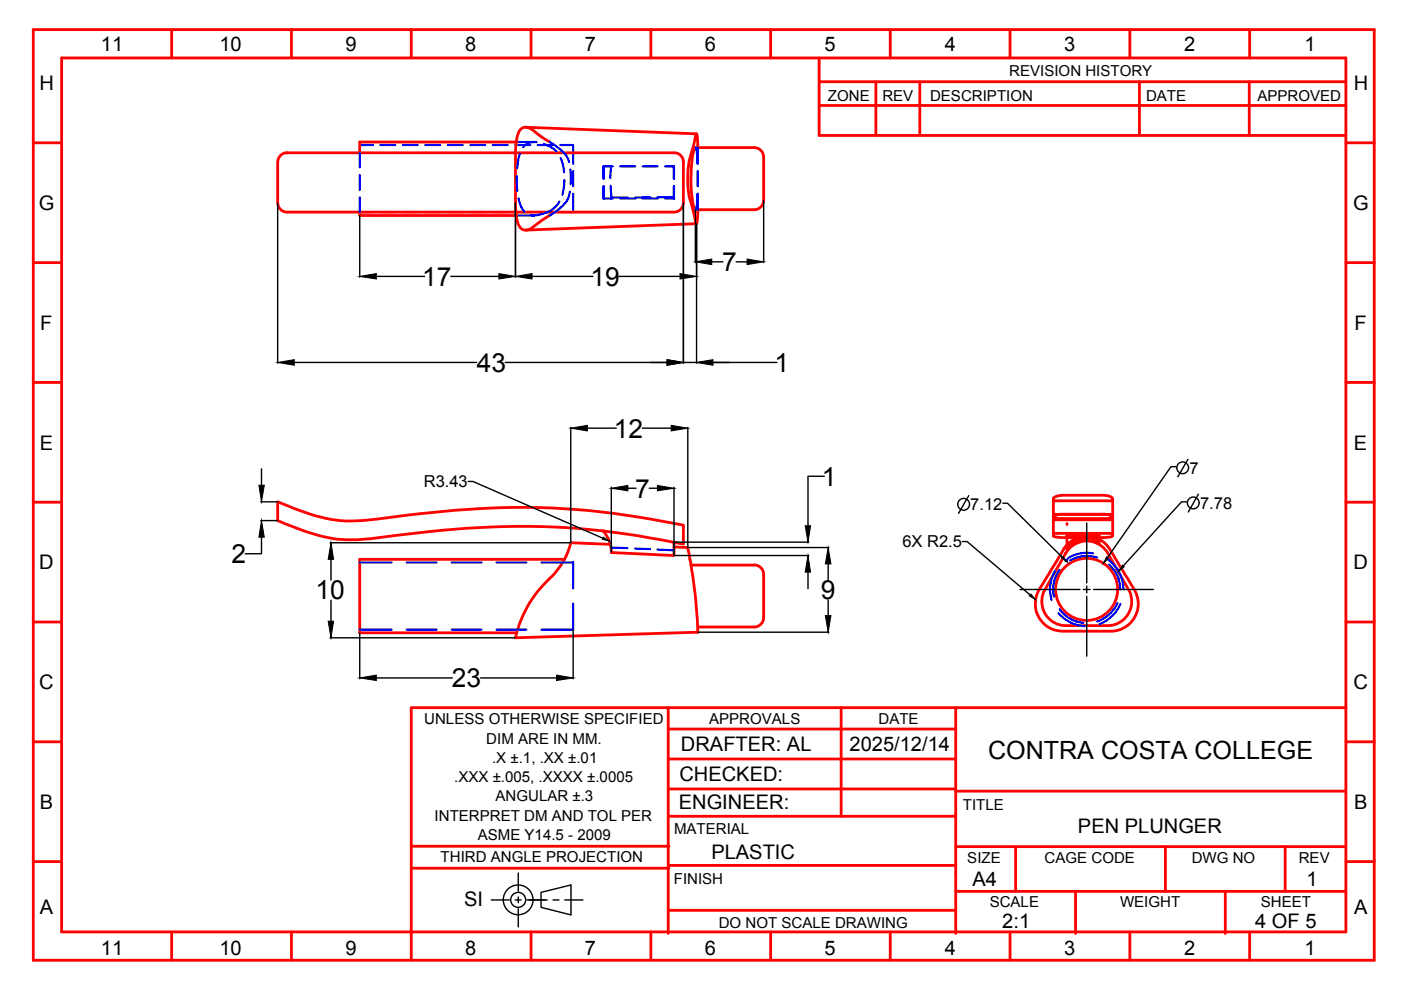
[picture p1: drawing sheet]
<svg xmlns="http://www.w3.org/2000/svg" width="297mm" height="210mm" viewBox="0 0 297 210" stroke-linecap="round" stroke-linejoin="round" font-family="sans-serif">
<!-- layer: Hidden -->
<g fill="none" stroke="#00f" stroke-width=".47">
<path d="M76.3 30.7h2.8M80.6 30.7h3.2M85.4 30.7h3.2M90.2 30.7h3.1M94.9 30.7h3.2M99.7 30.7h3.2M104.5 30.7h3.1M109.2 30.7h3.2M114 30.7h3.2M118.8 30.7h2.7v4M121.5 36.3v3.2M76.3 45h2.8"/>
<path d="M80.6 45h3.2M85.4 45h3.2M90.2 45h3.1M94.9 45h3.2M99.7 45h3.2M104.5 45h3.1M109.2 45h3.2M114 45h3.2M121.5 41.1v3.9h-2.7"/>
</g>
<!-- layer: Visible -->
<path d="M58.9 106.4a43.8 43.8 0 0 0 14.4 4.1 73.8 73.8 0 0 0 13-1.3 168.6 168.6 0 0 1 43.9-.3l7.6 1.1 7.1 1.4-.1 3.9a165.3 165.3 0 0 0-58.5-2l-2.6 .3a56.1 56.1 0 0 1-11 .8h-.6a47.3 47.3 0 0 1-13.2-4zM119.7 118.6h-43.4v15.6h33.2M128 112.6h-.1l.8 1.1 .6 1.3 .3 2.2 13.3 .6v-2.9M129.4 115.4l-8.4-.3a15.4 15.4 0 0 1-4.5 7.6 24.7 24.7 0 0 0-7.2 12.5l38.6-1.2-.5-7.7-1-7.2-.6-3-2.9-.1M146.5 119.8h13.4M159.9 119.8a2.01 2.01 0 0 1 2 2v9.2M161.9 130.9a2.01 2.01 0 0 1-2 2h-12" fill="none" stroke="#f00" stroke-width=".59"/>
<circle cx="147.9" cy="134" r=".3" fill="#f00"/>
<!-- layer: Hidden -->
<g fill="none" stroke="#00f" stroke-width=".47">
<path d="M76.3 32.4v3.1M76.3 37.1v3.2M109.5 30.1h3.8M109.5 37.3l.2 3.2M110.2 32.6l-.6 3.1M113.8 30.2l-.3-.1a2.71 2.71 0 0 0-2.6 1.1M115.3 30.5l1.6 .7 1.1 .9M116.5 30.1a8.7 8.7 0 0 1 3.8 3.3l.3 .9M118.9 33.5l.4 1.3 .3 1.7M119.7 38.2l-.1 1.1-.4 2M120.9 35.9l.1 3.2M127.9 39.5v2.6h.1"/>
<path d="M128 39.5v2.6h1.9M128 35.3h-.1v2.6M129.4 39.4l.2 2.5M129.5 35.3l-.1 2.5M129.9 35.3h-1.9v2.6M131.5 35.3h3.2M136.3 35.3h3.1M141 35.3h1.9v2.6M142.9 39.5v2.6M142.9 35.3v2.6M147.4 31.3l.3 .8 .2 2.6M147.9 36.3v3.2"/>
<path d="M147.9 31.3v3.4M76.3 41.8v3.2M109.5 45.7h3.8M109.9 42.1l.5 1.6 .8 1.2M118.6 42.7a6.6 6.6 0 0 1-6 2.9M120.8 40.7a5 5 0 0 1-2.5 3.8l-1.8 1.2M129.6 41.9h3.5M129.6 41.9v.2M131.5 42.1h3.2M136.3 42.1h3.1M137.9 41.8l-3.2 .1M139.4 41.8h3.5"/>
<path d="M141 42.1h1.9M147.9 41.1l-.2 2.6-.3 .8M147.9 41.1v3.4M76.3 119.3h6.7M86.2 119.3h6.4M95.7 119.3h6.4M105.3 119.3h6.3M114.8 119.3h6.7v5.5M129.5 116.1l3.5 .1M134.6 116.3l3.2 .1M139.4 116.5l3.5 .2M76.3 133.5h6.7"/>
<path d="M86.2 133.5h6.4M95.7 133.5h6.4M105.3 133.5h6.3M121.5 127.9v5.6h-6.7M223.7 121.1a7.8 7.8 0 0 0-.7 6.1M224.4 130a8.1 8.1 0 0 0 5.6 2.8M224.6 120.8a6.9 6.9 0 0 0-1.1 5.7M224.7 129.2a6.9 6.9 0 0 0 5 2.9M236.9 127.9a7.2 7.2 0 0 1-4.3 3.9M237.6 128a7.9 7.9 0 0 1-4.5 4.3"/>
</g>
<!-- layer: Visible -->
<g fill="none" stroke="#f00" stroke-width=".59">
<path d="M7.1 6.3h284.3v197.3h-284.3zM13.1 12.3h272.3v185.3h-272.3zM36.4 6.3v6M61.8 6.3v6M87.2 6.3v6M112.6 6.3v6M138 6.3v6M163.4 6.3v6M173.7 17.3h111.7M173.7 12.3v16.4h111.7M185.7 17.3v11.4M188.8 6.3v6"/>
<path d="M195 17.3v11.4M214.2 6.3v6M239.6 6.3v6M241.6 17.3v11.4M264.9 17.3v11.4M265 6.3v6M7.1 30.3h6M59.4 33.1l.1-.2a1.83 1.83 0 0 1 1.4-.5h82a1.95 1.95 0 0 1 2 2v8.6a1.95 1.95 0 0 1-2 2h-82a2.02 2.02 0 0 1-2-2v-8.6l.1-.8zM109.5 30.1l-.2 1.9v11.6l.2 2.1M109.5 30.1h-33.2v2.3M111.4 27l36.3 1.4M116.5 30.1l-1.8-1.2a8.4 8.4 0 0 0-3-1.9 1.72 1.72 0 0 0-1.9 1.6l-.3 1.5"/>
<path d="M147.9 31.3v-2a.63 .63 0 0 0-.3-.9l-1.3 5a21.1 21.1 0 0 0 .8 11.8l.5 2.2a1.21 1.21 0 0 0 .3-1.2v-1.7M161.9 33.3a2.01 2.01 0 0 0-2-2h-12.5l-.2 .3a27.9 27.9 0 0 0 .1 12.7l.1 .2h12.5a2.01 2.01 0 0 0 2-2v-9.2M173.7 22.4h111.7M285.4 30.3h6M7.1 55.7h6M76.3 45v.7h33.2M109.5 45.7a3.5 3.5 0 0 0 1.3 3 2.35 2.35 0 0 0 2.5-.8l3.2-2.2M147.7 47.4l-36.3 1.4M285.4 55.7h6M7.1 81.1h6M285.4 81.1h6M7.1 106.5h6"/>
<path d="M223.3 109.8l.2-.4a2.52 2.52 0 0 1 1.8-.4h8.6a1.69 1.69 0 0 1 2 .8M223.3 106.2h12.6M223.3 113.1h12.6M223.3 110.2h12.6M223.3 109.1h12.6M225.3 110l-1.4-.1-.6-.3v4.1l1.6 .3h9M226.9 116.1a5.1 5.1 0 0 1 8 1.3l4 7a5.2 5.2 0 0 1-4 8.2h-8.1a5.2 5.2 0 0 1-5.2-2.5 5.2 5.2 0 0 1 .3-5.8l3.8-6.7zM233 114.3a8.6 8.6 0 0 1 3.2 3.6l1 1.7a43.4 43.4 0 0 1 3.9 6.8 5.8 5.8 0 0 1-5.6 7.4h-10.2a5.9 5.9 0 0 1-5.3-3.4 5.9 5.9 0 0 1 .9-6.3l4.6-7.6M235.9 105.8l-.1-.3-.4-.2-1.5-.3h-8.6l-1.3 .2-.7 .5v3.9M285.4 106.5h6M7.1 131.9h6M285.4 131.9h6"/>
<path d="M7.1 157.3h6M87.2 150v53.6M87.4 150h198M141.7 154.6h60.9M141.7 150v47.9M178.3 150v23.1M202.6 150v47.9M285.4 157.3h6M87.4 179.4h54.4M141.7 160.9h60.9M141.7 173.1h60.9M141.7 167.3h60.9"/>
<path d="M202.6 179.5h82.6M202.6 167.7h82.6M215.3 179.5v9.5M247.1 179.5v9.5M272.5 179.5v9.5M7.1 182.7h6M36.4 197.6v6M61.8 197.6v6M87.4 184.1h54.4M112.6 197.6v6M138 197.6v6M141.7 183.5h60.9"/>
<path d="M141.7 193h60.9M163.4 197.6v6M188.8 197.6v6M202.6 189h82.6M214.2 197.6v6M228 189v8.9M239.6 197.6v6M259.8 189v8.9M265 197.6v6M285.4 182.7h6"/>
<circle cx="230.4" cy="125" r="6.6"/>
</g>
<!-- layer: Center -->
<path d="M216.3 125h12.7M230.4 126.4v12.7M104.2 190.8h3.8M109.2 190.8h1.3M109.9 185.1v3.8M109.9 190.2v1.2M109.9 192.7v3.8M111.7 190.8h4.3M117.2 190.8h1.3M119.7 190.8h3.9" fill="none" stroke="#000" stroke-width=".3"/>
<!-- layer: Dimension -->
<g fill="none" stroke="#000" stroke-width=".3">
<path d="M58.9 43.1v33.9M76.3 45.7v13.1M79.8 58.6h10.2M95.6 58.6h10.2M109.3 43.1v15.7M112.8 58.6h12.9M131.3 58.6h12.9M144.9 43.1v33.9M147.4 44.5v11.2M147.7 47.5v29.5M150.9 55.5h2.4M156.1 55.5h2.3"/>
<path d="M161.9 42.5v13.2M62.4 76.8h38.6M107.1 76.8h34.3M144.9 76.8h19.8M55.4 99.4v3.5M121 90.6v24.4M124.5 90.8h6.2M136.2 90.8h6.1M145.8 90.6v25.4M55.3 106.4h3.5M55.3 110.4h3.5M55.4 113.9v3.5h-3.4"/>
<path d="M70 115.1h51M70.2 118.6v4.4M99.3 102.1h1l27.5 12M129.6 103.3v13.8M133.1 103.5h1.8M137.7 103.5h1.7M142.9 103.3v14.4M142.9 114.9h28.6M143 117.8h28.5M145.9 116.1h29.9M174.8 101h-3.5v10.5M175.6 119.6v3.3"/>
<path d="M204 114.8h1l13.4 11.3M205.4 105.1l-2.2 3.8M212.6 106.7h1l11.6 11.4M70 135.2h39.2M70.2 127.3v4.4M76.3 134.2v9.7M121.5 133.6v10.3M148 134h27.8M171.3 121.3v3.5M175.6 127.2v3.3M79.8 143.7h16.1M101.9 143.7h16.1"/>
<path d="M114.7 189.2l6.4-1.6v6.4l-6.4-1.6z"/>
<circle cx="204.3" cy="106.9" r="1.25"/>
<circle cx="109.9" cy="190.8" r="3.2"/>
<circle cx="109.9" cy="190.8" r="1.59"/>
</g>
<g fill="#000" stroke="#000" stroke-width=".21">
<path d="M76.3 58.6l3.5-.6v1.2zM105.8 58l3.5 .6-3.5 .6zM109.3 58.6l3.5-.6v1.2zM144.2 58l3.5 .6-3.5 .6zM147.4 55.5l3.5-.6v1.2zM158.4 54.9l3.5 .6-3.5 .6zM58.9 76.8l3.5-.5v1.1zM141.4 76.3l3.5 .5-3.5 .6zM147.7 76.8l3.5-.5v1.1zM121 90.8l3.5-.6v1.2zM142.3 90.2l3.5 .6-3.5 .6zM54.9 102.9h1.1l-.6 3.5z"/>
<path d="M55.4 110.4l.6 3.5h-1.1zM70.2 115.1l.5 3.5h-1.1zM127.9 113.9l1.3 .8-1.5-.3zM129.6 103.5l3.5-.6v1.2zM139.4 102.9l3.5 .6-3.5 .6zM170.7 111.5h1.2l-.6 3.4zM175.6 116.1l.6 3.5h-1.2zM69.6 131.7h1.1l-.5 3.5zM171.3 117.8l.6 3.5h-1.2zM175 130.5h1.2l-.6 3.5zM218.6 126l.9 1.1-1.3-.8zM76.3 143.7l3.5-.6v1.2z"/>
<path d="M118 143.1l3.5 .6-3.5 .6z"/>
</g>
<text font-size="25.1" x="253.3" y="120.7" transform="rotate(-90 253.3 120.7)">n7</text>
<g font-size="5.6">
<text x="153.1" y="57.5">7</text>
<text x="89.5" y="60.6">17</text>
<text x="125.2" y="60.6">19</text>
<text x="101.1" y="78.8">43</text>
<text x="164.2" y="78.8">1</text>
<text x="130.2" y="92.8">12</text>
<text x="134.7" y="105.5">7</text>
<text x="174.3" y="103">1</text>
<text x="49.1" y="119.4">2</text>
<text x="66.9" y="127.1">10</text>
<text x="174.1" y="127">9</text>
<text x="95.8" y="145.7">23</text>
</g>
<text font-size="5.3" x="209.5" y="160.9">CONTRA COSTA COLLEGE</text>
<g font-size="4.3">
<text x="21.4" y="10.9">11</text>
<text x="46.5" y="10.8">10</text>
<text x="73.2" y="10.8">9</text>
<text x="98.6" y="10.8">8</text>
<text x="124" y="10.9">7</text>
<text x="149.5" y="10.8">6</text>
<text x="174.8" y="10.8">5</text>
<text x="200.3" y="10.9">4</text>
<text x="225.6" y="10.8">3</text>
<text x="251.1" y="10.9">2</text>
<text x="276.6" y="10.9">1</text>
<text x="8.4" y="19.1">H</text>
<text x="287" y="19.1">H</text>
<text x="8.2" y="44.5">G</text>
<text x="286.9" y="44.5">G</text>
<text x="8.5" y="69.9">F</text>
<text x="287.2" y="69.9">F</text>
<text x="8.4" y="95.3">E</text>
<text x="287" y="95.3">E</text>
<text x="8.3" y="120.7">D</text>
<text x="287" y="120.7">D</text>
<text x="8.3" y="146.1">C</text>
<text x="287" y="146.1">C</text>
<text x="144.4" y="159.3">DRAFTER: AL</text>
<text x="180.1" y="159.3">2025/12/14</text>
<text x="144" y="165.6">CHECKED:</text>
<text x="8.5" y="171.5">B</text>
<text x="143.9" y="171.6">ENGINEER:</text>
<text x="287.1" y="171.5">B</text>
<text x="228.5" y="176.6">PEN PLUNGER</text>
<text x="150.8" y="182.2">PLASTIC</text>
<text x="206.2" y="187.9">A4</text>
<text x="277" y="187.8">1</text>
<text x="8.5" y="193.7">A</text>
<text x="98.4" y="192.2">SI</text>
<text x="212.5" y="196.7">2:1</text>
<text x="266.1" y="196.7">4 OF 5</text>
<text x="287.1" y="193.7">A</text>
<text x="21.4" y="202.5">11</text>
<text x="46.5" y="202.5">10</text>
<text x="73.2" y="202.5">9</text>
<text x="98.6" y="202.5">8</text>
<text x="124" y="202.5">7</text>
<text x="149.5" y="202.5">6</text>
<text x="174.8" y="202.5">5</text>
<text x="200.3" y="202.5">4</text>
<text x="225.6" y="202.5">3</text>
<text x="251.1" y="202.5">2</text>
<text x="276.6" y="202.5">1</text>
</g>
<g font-size="3.5">
<text x="252.2" y="100.5">7</text>
<text x="89.9" y="103.3">R3.43</text>
<text x="254.5" y="107.9">7.78</text>
<text x="205.7" y="108.2">7.12</text>
<text x="191.3" y="116">6X R2.5</text>
</g>
<g font-size="3.2">
<text x="214" y="16.1">REVISION HISTORY</text>
<text x="175.5" y="21.4">ZONE</text>
<text x="187.1" y="21.4">REV</text>
<text x="197.2" y="21.4">DESCRIPTION</text>
<text x="243" y="21.4">DATE</text>
<text x="266.6" y="21.4">APPROVED</text>
<text x="89.9" y="153.6">UNLESS OTHERWISE SPECIFIED</text>
<text x="150.4" y="153.6">APPROVALS</text>
<text x="186.3" y="153.6">DATE</text>
<text x="103.1" y="157.7">DIM ARE IN MM.</text>
<text x="104.3" y="161.7">.X ±.1, .XX ±.01</text>
<text x="96.3" y="165.8">.XXX ±.005, .XXXX ±.0005</text>
<text x="105.1" y="169.9">ANGULAR ±.3</text>
<text x="204.2" y="171.6">TITLE</text>
<text x="92.1" y="174">INTERPRET DM AND TOL PER</text>
<text x="101.3" y="178.1">ASME Y14.5 - 2009</text>
<text x="142.9" y="176.8">MATERIAL</text>
<text x="93.4" y="182.8">THIRD ANGLE PROJECTION</text>
<text x="205.1" y="183.1">SIZE</text>
<text x="221.5" y="183.1">CAGE CODE</text>
<text x="252.7" y="183.1">DWG NO</text>
<text x="275.4" y="183">REV</text>
<text x="142.9" y="187.5">FINISH</text>
<text x="152.4" y="196.7">DO NOT SCALE DRAWING</text>
<text x="209.8" y="192.2">SCALE</text>
<text x="237.5" y="192.2">WEIGHT</text>
<text x="267.3" y="192.2">SHEET</text>
</g>
</svg>
